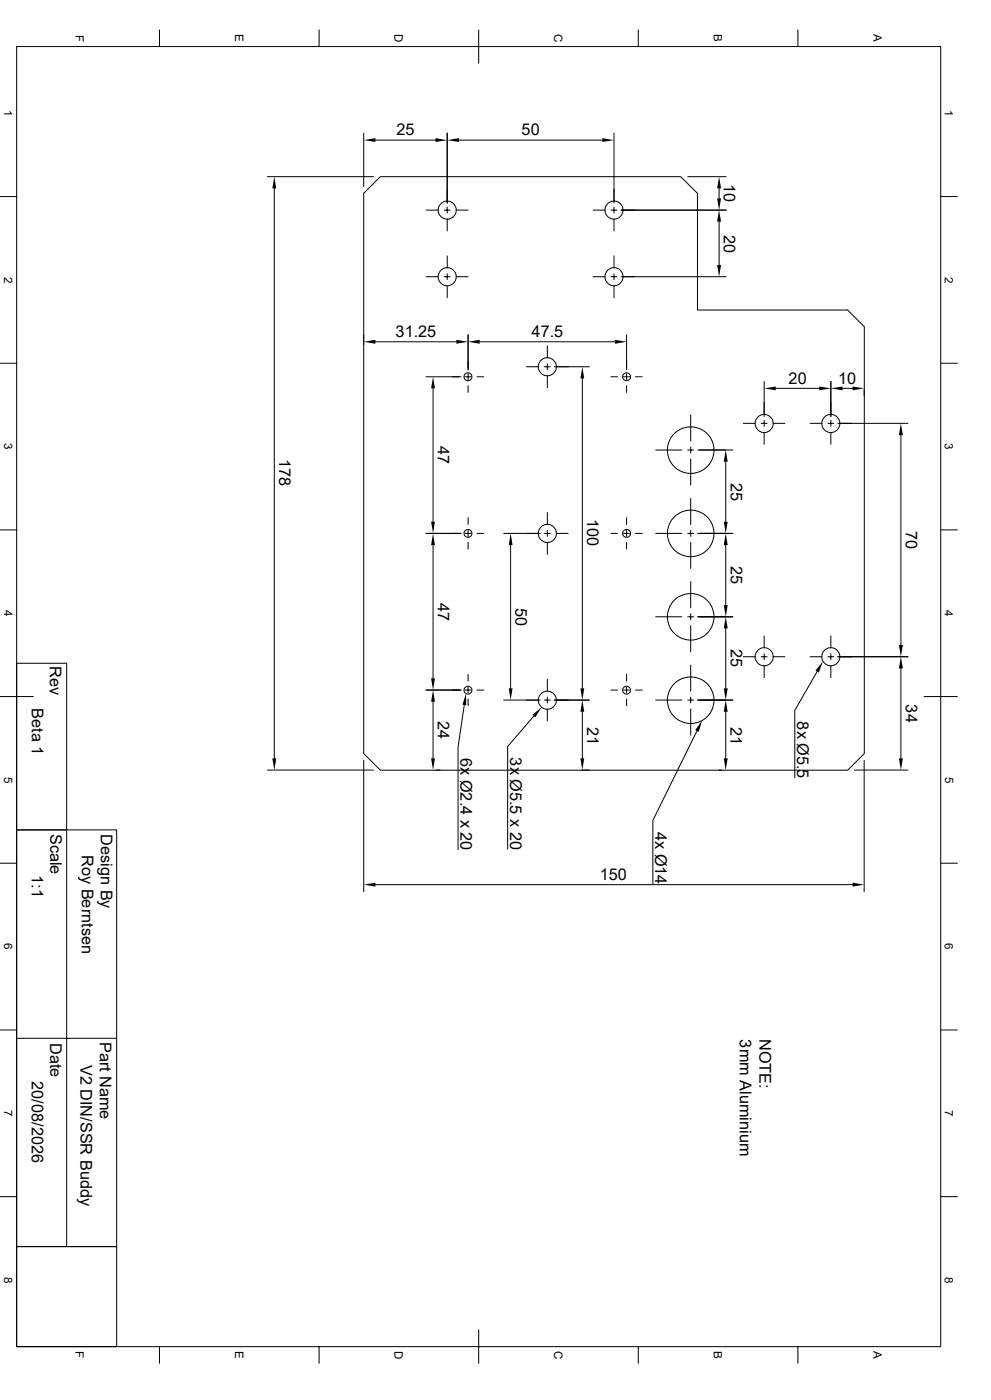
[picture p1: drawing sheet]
<svg xmlns="http://www.w3.org/2000/svg" width="297mm" height="420mm" viewBox="0 0 297 420" stroke-linecap="round" stroke-linejoin="round" font-family="sans-serif">
<g fill="none" stroke="#000" stroke-width=".3">
<path d="M5 14h276.9v390h-276.9zM47.8 9v5M95.6 9v5M143.5 9v10M191.3 9v5M239.1 9v5M109 39.9v16M134 39.9v21M184 39.9v21M0 59h5M80.1 53h31.8M82.2 56.5v171"/>
<path d="M112.5 42h18M114 53h90l5 5v35h45l5 5v128.1l-5 5h-140l-5-5v-168.1zM137.5 42h43M206.1 53h11.5M215.5 56.5v3M281.9 59h5M127.8 63h3.6M133.1 63h1.8M134 62.1v1.8M134 65.7v3.6M134 76.8v3.5M136.7 63h3.6"/>
<path d="M177.8 63h3.6M183.1 63h1.8M184 62.1v1.8M184 65.7v3.6M184 76.8v3.5M186.1 63h31.5M215.5 66.5v13M127.8 83h3.6M133.1 83h1.8M134 82.1v1.8M134 85.7v3.6M136.7 83h3.6"/>
<path d="M177.8 83h3.6M183.1 83h1.8M184 82.1v1.8M184 85.7v3.6M186.1 83h31.5M0 109h5M109 100.4v2.9M112.5 102.5h24.3M127.7 113h10.5M129.8 116.5v40M139.4 113h1.8M140.3 100.4v10.5"/>
<path d="M140.3 112.1v1.8M140.3 115.7v2M143 113h2M143.8 102.5h40.5M157.8 110h3.5M163.1 110h1.8M164 103.8v3.6M164 109.1v1.8M164 112.7v3.6M166.1 110h10.5M174.5 113.5v93M183.1 113h2"/>
<path d="M186.9 113h1.8M187.8 100.4v10.5M187.8 112.1v1.8M187.8 115.7v2M190.5 113h2M229 114.4v10.5M232.5 116.5h13M249 114.4v10.5M252.5 116.5h3M259 116.9v1.7M281.9 109h5M196.5 135h7.8"/>
<path d="M206.1 135h1.8M207 124.5v7.8M207 134.1v1.8M207 137.7v7.8M209.1 135h10.5M217.5 138.5v18M222.8 127h3.6M228.1 127h1.8M229 126.1v1.8M229 129.7v3.6M231.7 127h3.5M242.8 127h3.5"/>
<path d="M248.1 127h1.8M249 126.1v1.8M249 129.7v3.6M251.1 127h21M270 130.5v63M0 159h5M140.3 155.3v2.1M140.3 159.1v1.8M164 153.8v3.6M164 159.1v1.8M187.8 155.3v2.1M187.8 159.1v1.8"/>
<path d="M207 149.5v7.9M207 159.1v1.8M281.9 159h5M127.7 160h10.5M129.8 163.5v40M139.4 160h1.8M140.3 162.7v2M143 160h2M151 160h10.9M153 163.5v43M163.1 160h1.8M164 162.7v3.6"/>
<path d="M166.7 160h3.6M183.1 160h2M186.9 160h1.8M187.8 162.7v2M190.5 160h2M196.5 160h7.8M206.1 160h1.8M207 162.7v7.8M207 174.5v7.8M209.1 160h10.5M217.5 163.5v18M5 199h15v50h-15z"/>
<path d="M196.5 185h7.8M206.1 185h1.8M207 184.1v1.8M207 187.7v7.8M207 199.5v7.8M209.1 185h10.5M217.5 188.5v18M222.8 197h3.6M228.1 197h1.8M229 190.8v3.6M229 196.1v1.8M229 199.7v3.6"/>
<path d="M231.7 197h3.5M242.8 197h3.5M248.1 197h1.8M249 190.8v3.6M249 196.1v1.8M249 199.7v3.6M251.1 197h21M0 209h10M127.7 207h10.5M129.8 210.5v17M139.1 211.5l-1.8 12.6v30.8M139.4 207h1.8"/>
<path d="M140.3 202.3v2M140.3 206.1v1.8M140.3 209.7v2M143 207h2M151 210h10.9M160 214.8l-7.9 9.1v30.8M163.1 210h1.8M164 203.8v3.5M164 209.1v1.8M164 212.7v3.6M166.1 210h10.5M174.5 213.5v14"/>
<path d="M183.1 207h2M186.9 207h1.8M187.8 202.3v2M187.8 206.1v1.8M187.8 209.7v2M190.5 207h2M196.5 210h7.8M206.1 210h1.8M207 209.1v1.8M207 212.7v7.8M208.9 219.3l-13.2 26.8v19M209.1 210h10.5"/>
<path d="M217.5 213.5v14M244.9 201.5l-6.7 11.6v20.2M270 200.5v27M276.9 209h10M80.1 231h31.8M109 228.1v39.4M130.7 231h1.2M174.3 231h2.3M215.4 231h.9M256.1 231h16M259 228.1v39.4M0 259h5"/>
<path d="M5 249h30v125h-30zM20 249v125M281.9 259h5M112.5 265.4h143M0 309h5M5 311.5h30M281.9 309h5M0 359h5M281.9 359h5M5 374h30v30h-30zM143.5 398.9v10.1M47.8 404v5"/>
<path d="M95.6 404v5M191.3 404v5M239.1 404v5"/>
<circle cx="134" cy="63" r="2.71"/>
<circle cx="184" cy="63" r="2.71"/>
<circle cx="134" cy="83" r="2.71"/>
<circle cx="184" cy="83" r="2.71"/>
<circle cx="140.2" cy="113" r="1.18"/>
<circle cx="164" cy="110" r="2.71"/>
<circle cx="187.8" cy="113" r="1.18"/>
<circle cx="207" cy="135" r="7"/>
<circle cx="229" cy="127" r="2.71"/>
<circle cx="249" cy="127" r="2.71"/>
<circle cx="140.2" cy="160" r="1.18"/>
<circle cx="164" cy="160" r="2.71"/>
<circle cx="187.8" cy="160" r="1.18"/>
<circle cx="207" cy="160" r="7"/>
<circle cx="207" cy="185" r="7"/>
<circle cx="229" cy="197" r="2.71"/>
<circle cx="249" cy="197" r="2.71"/>
<circle cx="140.2" cy="207.1" r="1.18"/>
<circle cx="164" cy="210.1" r="2.71"/>
<circle cx="187.8" cy="207.1" r="1.18"/>
<circle cx="207" cy="210.1" r="7"/>
</g>
<g fill="#000">
<path d="M82.2 53l.6 3.5h-1.2zM109 42l3.5-.6v1.2zM130.5 41.4l3.5 .6-3.5 .6zM134 42l3.5-.6v1.2zM180.5 41.4l3.5 .6-3.5 .6zM215.5 53l.6 3.5h-1.2zM214.9 59.5h1.2l-.6 3.5zM215.5 63l.6 3.5h-1.2zM214.9 79.5h1.2l-.6 3.5zM109 102.5l3.5-.6v1.2zM129.8 113l.5 3.5h-1.1zM136.8 101.9l3.5 .6-3.5 .6z"/>
<path d="M140.3 102.5l3.5-.6v1.2zM174.5 110l.6 3.5h-1.2zM184.3 101.9l3.5 .6-3.5 .6zM229 116.5l3.5-.5v1.1zM245.5 116l3.5 .5-3.5 .6zM249 116.5l3.5-.5v1.1zM255.5 116l3.5 .5-3.5 .6zM217.5 135l.6 3.5h-1.2zM270 127l.6 3.5h-1.2zM129.2 156.5h1.1l-.5 3.5zM216.9 156.5h1.2l-.6 3.5zM129.8 160l.5 3.5h-1.1z"/>
<path d="M153 160l.6 3.5h-1.1zM217.5 160l.6 3.5h-1.2zM217.5 185l.6 3.5h-1.2zM216.9 181.5h1.2l-.6 3.5zM269.4 193.5h1.2l-.6 3.5zM129.8 207l.5 3.5h-1.1zM129.2 203.5h1.1l-.5 3.5zM139.7 208.1v3.5l-1.1-.2zM152.5 206.5h1.1l-.6 3.5zM159.6 214.4l2.7-2.2-1.9 3zM174.5 210l.6 3.5h-1.2zM173.9 206.5h1.2l-.6 3.5z"/>
<path d="M210.4 216.1l-1 3.4-1-.5zM217.5 210l.6 3.5h-1.2zM216.9 206.5h1.2l-.6 3.5zM246.6 198.4l-1.2 3.4-1-.6zM270 197l.6 3.5h-1.2zM81.6 227.5h1.2l-.6 3.5zM129.2 227.5h1.1l-.5 3.5zM173.9 227.5h1.2l-.6 3.5zM216.9 227.5h1.2l-.6 3.5zM269.4 227.5h1.2l-.6 3.5zM109 265.4l3.5-.6v1.2zM255.5 264.8l3.5 .6-3.5 .6z"/>
</g>
<g font-size="4.9">
<text x="118.8" y="40.6">25</text>
<text x="156.3" y="40.6">50</text>
<text x="217" y="55.2" transform="rotate(90 217 55.2)">10</text>
<text x="217" y="70.4" transform="rotate(90 217 70.4)">20</text>
<text x="118.5" y="101">31.25</text>
<text x="159.3" y="101">47.5</text>
<text x="236.3" y="115.1">20</text>
<text x="251.2" y="115.1">10</text>
<text x="83.7" y="137.8" transform="rotate(90 83.7 137.8)">178</text>
<text x="131.2" y="133.9" transform="rotate(90 131.2 133.9)">47</text>
<text x="219" y="144.8" transform="rotate(90 219 144.8)">25</text>
<text x="176" y="155.8" transform="rotate(90 176 155.8)">100</text>
<text x="271.5" y="159.3" transform="rotate(90 271.5 159.3)">70</text>
<text x="219" y="169.8" transform="rotate(90 219 169.8)">25</text>
<text x="131.2" y="180.9" transform="rotate(90 131.2 180.9)">47</text>
<text x="154.5" y="182.3" transform="rotate(90 154.5 182.3)">50</text>
<text x="219" y="194.8" transform="rotate(90 219 194.8)">25</text>
<text x="14.9" y="199.9" transform="rotate(90 14.9 199.9)">Rev</text>
<text x="9.6" y="212.5" transform="rotate(90 9.6 212.5)">Beta 1</text>
<text x="271.5" y="211.3" transform="rotate(90 271.5 211.3)">34</text>
<text x="131.2" y="216.3" transform="rotate(90 131.2 216.3)">24</text>
<text x="175.9" y="218.2" transform="rotate(90 175.9 218.2)">21</text>
<text x="218.9" y="218.2" transform="rotate(90 218.9 218.2)">21</text>
<text x="238.9" y="216.4" transform="rotate(90 238.9 216.4)">8x Ø5.5</text>
<text x="138" y="227.4" transform="rotate(90 138 227.4)">6x Ø2.4 x 20</text>
<text x="152.9" y="227.2" transform="rotate(90 152.9 227.2)">3x Ø5.5 x 20</text>
<text x="15" y="250.1" transform="rotate(90 15 250.1)">Scale</text>
<text x="30.3" y="250.3" transform="rotate(90 30.3 250.3)">Design By</text>
<text x="196.4" y="249.6" transform="rotate(90 196.4 249.6)">4x Ø14</text>
<text x="24.6" y="256.5" transform="rotate(90 24.6 256.5)">Roy Berntsen</text>
<text x="9.6" y="262.5" transform="rotate(90 9.6 262.5)">1:1</text>
<text x="179.8" y="263.9">150</text>
<text x="221.8" y="311.8" transform="rotate(90 221.8 311.8)">3mm Aluminium</text>
<text x="227.6" y="311.7" transform="rotate(90 227.6 311.7)">NOTE:</text>
<text x="15.1" y="312.8" transform="rotate(90 15.1 312.8)">Date</text>
<text x="29.9" y="312.5" transform="rotate(90 29.9 312.5)">Part Name</text>
<text x="24.1" y="319.4" transform="rotate(90 24.1 319.4)">V2 DIN/SSR Buddy</text>
<text x="9.6" y="324.4" transform="rotate(90 9.6 324.4)">20/08/2026</text>
</g>
<g font-size="3.5">
<text x="22.6" y="10.4" transform="rotate(90 22.6 10.4)">F</text>
<text x="70.5" y="10.3" transform="rotate(90 70.5 10.3)">E</text>
<text x="118.3" y="10.2" transform="rotate(90 118.3 10.2)">D</text>
<text x="166.1" y="10.2" transform="rotate(90 166.1 10.2)">C</text>
<text x="214" y="10.3" transform="rotate(90 214 10.3)">B</text>
<text x="261.8" y="10.3" transform="rotate(90 261.8 10.3)">A</text>
<text x="1.2" y="33" transform="rotate(90 1.2 33)">1</text>
<text x="283.2" y="33" transform="rotate(90 283.2 33)">1</text>
<text x="1.2" y="83" transform="rotate(90 1.2 83)">2</text>
<text x="283.2" y="83" transform="rotate(90 283.2 83)">2</text>
<text x="1.2" y="133" transform="rotate(90 1.2 133)">3</text>
<text x="283.2" y="133" transform="rotate(90 283.2 133)">3</text>
<text x="1.2" y="183" transform="rotate(90 1.2 183)">4</text>
<text x="283.2" y="183" transform="rotate(90 283.2 183)">4</text>
<text x="1.3" y="233" transform="rotate(90 1.3 233)">5</text>
<text x="283.3" y="233" transform="rotate(90 283.3 233)">5</text>
<text x="1.2" y="283" transform="rotate(90 1.2 283)">6</text>
<text x="283.2" y="283" transform="rotate(90 283.2 283)">6</text>
<text x="1.2" y="333" transform="rotate(90 1.2 333)">7</text>
<text x="283.2" y="333" transform="rotate(90 283.2 333)">7</text>
<text x="1.2" y="383" transform="rotate(90 1.2 383)">8</text>
<text x="283.2" y="383" transform="rotate(90 283.2 383)">8</text>
<text x="22.6" y="405.4" transform="rotate(90 22.6 405.4)">F</text>
<text x="70.5" y="405.3" transform="rotate(90 70.5 405.3)">E</text>
<text x="118.3" y="405.2" transform="rotate(90 118.3 405.2)">D</text>
<text x="166.1" y="405.2" transform="rotate(90 166.1 405.2)">C</text>
<text x="214" y="405.3" transform="rotate(90 214 405.3)">B</text>
<text x="261.8" y="405.3" transform="rotate(90 261.8 405.3)">A</text>
</g>
</svg>
